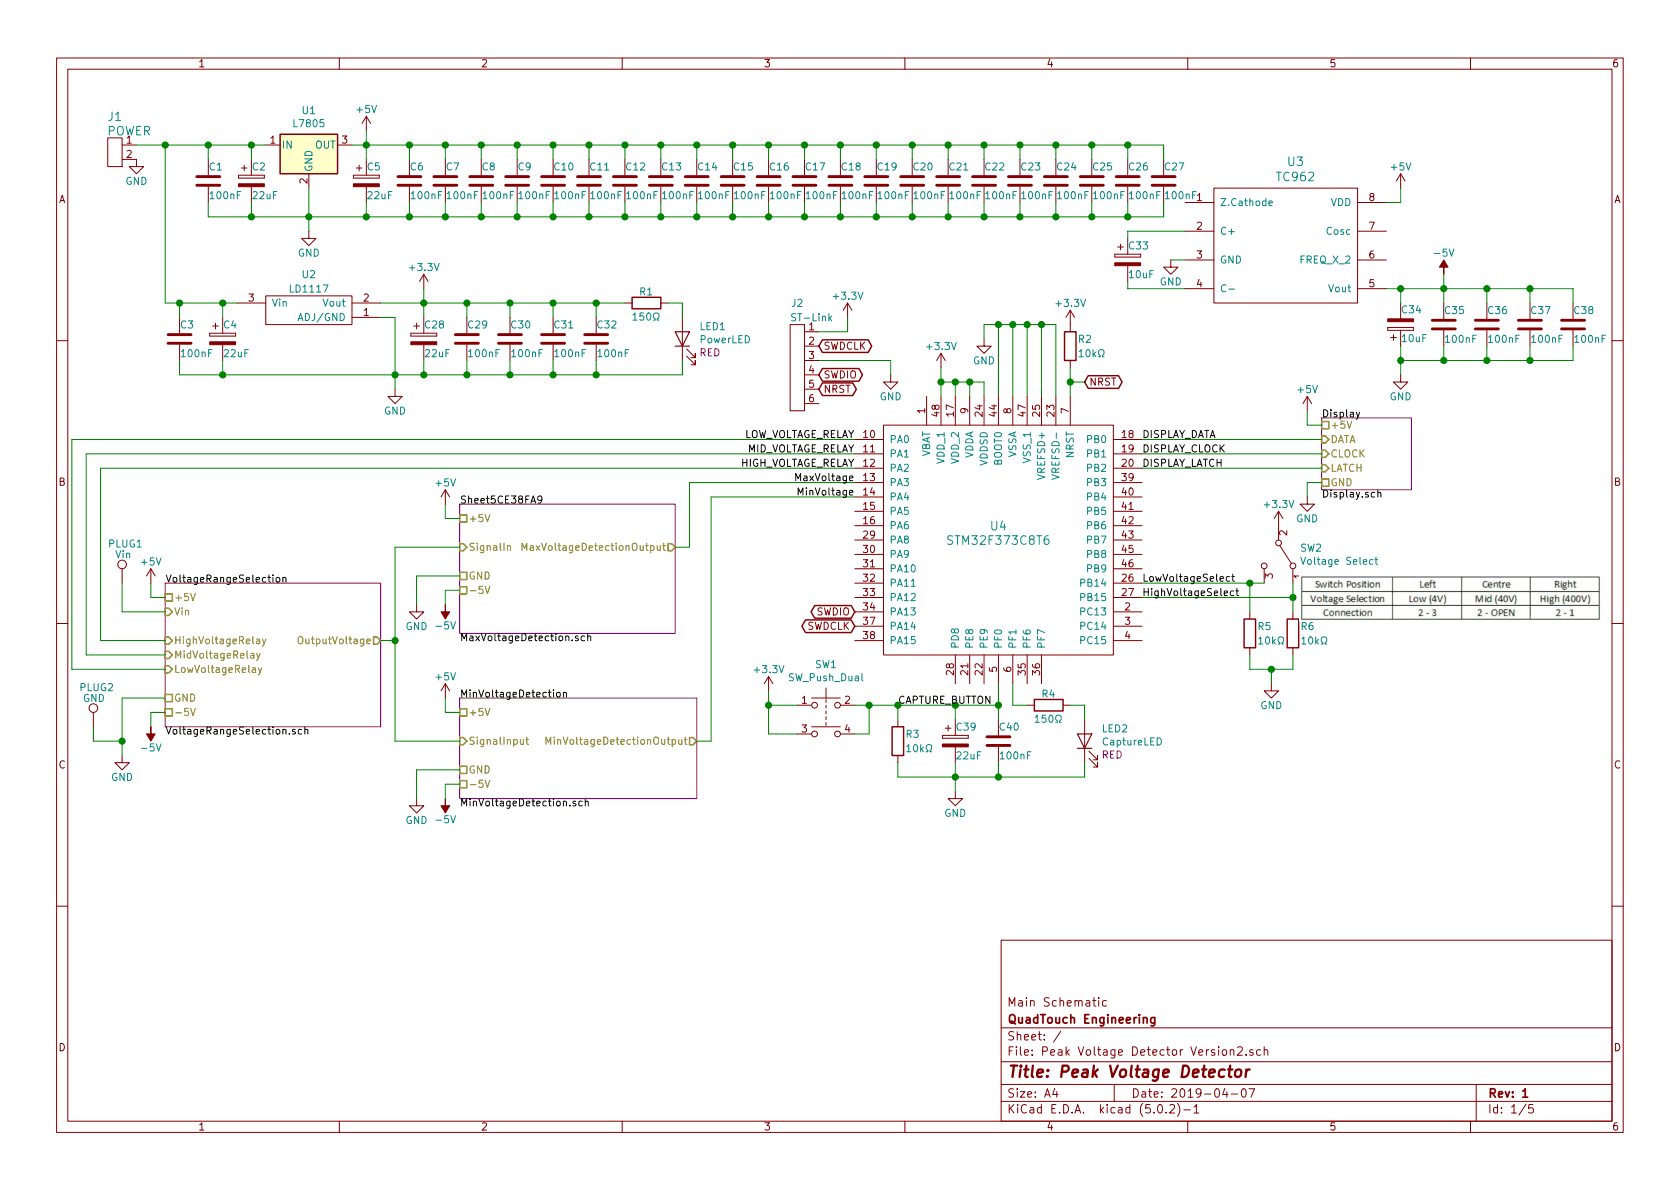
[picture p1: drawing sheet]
EESchema Schematic File Version 4
LIBS:Peak Voltage Detector Version2-cache
EELAYER 26 0
EELAYER END
$Descr A4 11693 8268
encoding utf-8
Sheet 1 5
Title "Peak Voltage Detector"
Date "2019-04-07"
Rev "1"
Comp "QuadTouch Engineering"
Comment1 "Main Schematic"
Comment2 ""
Comment3 ""
Comment4 ""
$EndDescr
$Comp
L Custom_Library:LD1117 U2
U 1 1
P 2150 2100
F 0 "U2" H 2150 2300 50  0000 C CNN
F 1 "LD1117" H 2150 2200 50  0000 C CNN
F 2 "CustomFootprint:TO-220_Neutral123_Vertical" H 2150 2100 50  0001 C CNN
F 3 "" H 2150 2100 50  0001 C CNN
	1    2150 2100
	1    0    0    -1  
$EndComp
$Comp
L Regulator_Linear:L7805 U1
U 1 1
P 2150 1000
F 0 "U1" H 2150 1242 50  0000 C CNN
F 1 "L7805" H 2150 1151 50  0000 C CNN
F 2 "CustomFootprint:TO-220_Neutral123_Vertical" H 2175 850 50  0001 L CIN
F 3 "http://www.st.com/content/ccc/resource/technical/document/datasheet/41/4f/b3/b0/12/d4/47/88/CD00000444.pdf/files/CD00000444.pdf/jcr:content/translations/en.CD00000444.pdf" H 2150 950 50  0001 C CNN
	1    2150 1000
	1    0    0    -1  
$EndComp
$Comp
L Device:CP C2
U 1 1
P 1750 1250
F 0 "C2" H 1750 1350 50  0000 L CNN
F 1 "22uF" H 1750 1150 50  0000 L CNN
F 2 "Capacitors_SMD:C_0805_HandSoldering" H 1788 1100 50  0001 C CNN
F 3 "~" H 1750 1250 50  0001 C CNN
	1    1750 1250
	1    0    0    -1  
$EndComp
$Comp
L power:GND #PWR0101
U 1 1
P 2150 1600
F 0 "#PWR0101" H 2150 1350 50  0001 C CNN
F 1 "GND" H 2150 1450 50  0000 C CNN
F 2 "" H 2150 1600 50  0001 C CNN
F 3 "" H 2150 1600 50  0001 C CNN
	1    2150 1600
	1    0    0    -1  
$EndComp
Wire Wire Line
	2150 1600 2150 1500
$Comp
L power:GND #PWR0102
U 1 1
P 2750 2700
F 0 "#PWR0102" H 2750 2450 50  0001 C CNN
F 1 "GND" H 2750 2550 50  0000 C CNN
F 2 "" H 2750 2700 50  0001 C CNN
F 3 "" H 2750 2700 50  0001 C CNN
	1    2750 2700
	1    0    0    -1  
$EndComp
Wire Wire Line
	1750 1400 1750 1500
Connection ~ 2150 1500
Wire Wire Line
	2150 1500 2150 1300
$Comp
L Device:CP C5
U 1 1
P 2550 1250
F 0 "C5" H 2550 1350 50  0000 L CNN
F 1 "22uF" H 2550 1150 50  0000 L CNN
F 2 "Capacitors_SMD:C_0805_HandSoldering" H 2588 1100 50  0001 C CNN
F 3 "~" H 2550 1250 50  0001 C CNN
	1    2550 1250
	1    0    0    -1  
$EndComp
Wire Wire Line
	2550 1400 2550 1500
Wire Wire Line
	2550 1100 2550 1000
Wire Wire Line
	1750 1100 1750 1000
$Comp
L Device:C C1
U 1 1
P 1450 1250
F 0 "C1" H 1450 1350 50  0000 L CNN
F 1 "100nF" H 1450 1150 50  0000 L CNN
F 2 "Capacitors_SMD:C_0603_HandSoldering" H 1488 1100 50  0001 C CNN
F 3 "~" H 1450 1250 50  0001 C CNN
	1    1450 1250
	1    0    0    -1  
$EndComp
$Comp
L Device:C C6
U 1 1
P 2850 1250
F 0 "C6" H 2850 1350 50  0000 L CNN
F 1 "100nF" H 2850 1150 50  0000 L CNN
F 2 "Capacitors_SMD:C_0603_HandSoldering" H 2888 1100 50  0001 C CNN
F 3 "~" H 2850 1250 50  0001 C CNN
	1    2850 1250
	1    0    0    -1  
$EndComp
Wire Wire Line
	2850 1400 2850 1500
Wire Wire Line
	2850 1500 2550 1500
Wire Wire Line
	2850 1100 2850 1000
Wire Wire Line
	2850 1000 2550 1000
Wire Wire Line
	1750 1000 1450 1000
Wire Wire Line
	1450 1000 1450 1100
Wire Wire Line
	1450 1400 1450 1500
Wire Wire Line
	1450 1500 1750 1500
$Comp
L Device:CP C4
U 1 1
P 1550 2350
F 0 "C4" H 1550 2450 50  0000 L CNN
F 1 "22uF" H 1550 2250 50  0000 L CNN
F 2 "Capacitors_SMD:C_0805_HandSoldering" H 1588 2200 50  0001 C CNN
F 3 "~" H 1550 2350 50  0001 C CNN
	1    1550 2350
	1    0    0    -1  
$EndComp
Wire Wire Line
	1550 2500 1550 2600
Wire Wire Line
	1550 2200 1550 2100
$Comp
L Device:C C3
U 1 1
P 1250 2350
F 0 "C3" H 1250 2450 50  0000 L CNN
F 1 "100nF" H 1250 2250 50  0000 L CNN
F 2 "Capacitors_SMD:C_0603_HandSoldering" H 1288 2200 50  0001 C CNN
F 3 "~" H 1250 2350 50  0001 C CNN
	1    1250 2350
	1    0    0    -1  
$EndComp
Wire Wire Line
	1550 2100 1250 2100
Wire Wire Line
	1250 2100 1250 2200
Wire Wire Line
	1250 2500 1250 2600
Wire Wire Line
	1250 2600 1550 2600
Wire Wire Line
	1750 1000 1850 1000
Connection ~ 1750 1000
Wire Wire Line
	1750 1500 2150 1500
Connection ~ 1750 1500
Wire Wire Line
	2550 1000 2450 1000
Connection ~ 2550 1000
Wire Wire Line
	2150 1500 2550 1500
Connection ~ 2550 1500
Wire Wire Line
	1650 2100 1550 2100
Connection ~ 1550 2100
Wire Wire Line
	2750 2700 2750 2600
Wire Wire Line
	2750 2200 2650 2200
Connection ~ 2750 2600
Wire Wire Line
	2750 2600 2750 2200
$Comp
L Device:CP C28
U 1 1
P 2950 2350
F 0 "C28" H 2950 2450 50  0000 L CNN
F 1 "22uF" H 2950 2250 50  0000 L CNN
F 2 "Capacitors_SMD:C_0805_HandSoldering" H 2988 2200 50  0001 C CNN
F 3 "~" H 2950 2350 50  0001 C CNN
	1    2950 2350
	1    0    0    -1  
$EndComp
Wire Wire Line
	2950 2500 2950 2600
Wire Wire Line
	2950 2200 2950 2100
$Comp
L Device:C C29
U 1 1
P 3250 2350
F 0 "C29" H 3250 2450 50  0000 L CNN
F 1 "100nF" H 3250 2250 50  0000 L CNN
F 2 "Capacitors_SMD:C_0603_HandSoldering" H 3288 2200 50  0001 C CNN
F 3 "~" H 3250 2350 50  0001 C CNN
	1    3250 2350
	1    0    0    -1  
$EndComp
Wire Wire Line
	3250 2500 3250 2600
Wire Wire Line
	3250 2600 2950 2600
Wire Wire Line
	3250 2200 3250 2100
Wire Wire Line
	3250 2100 2950 2100
Connection ~ 2950 2100
Connection ~ 2950 2600
Wire Wire Line
	2750 2600 2950 2600
Wire Wire Line
	1550 2600 2750 2600
Connection ~ 1550 2600
Wire Wire Line
	2650 2100 2950 2100
$Comp
L power:+3.3V #PWR0103
U 1 1
P 2950 2000
F 0 "#PWR0103" H 2950 1850 50  0001 C CNN
F 1 "+3.3V" H 2950 2150 50  0000 C CNN
F 2 "" H 2950 2000 50  0001 C CNN
F 3 "" H 2950 2000 50  0001 C CNN
	1    2950 2000
	1    0    0    -1  
$EndComp
Wire Wire Line
	2950 2000 2950 2100
$Comp
L power:+5V #PWR0104
U 1 1
P 2550 900
F 0 "#PWR0104" H 2550 750 50  0001 C CNN
F 1 "+5V" H 2550 1050 50  0000 C CNN
F 2 "" H 2550 900 50  0001 C CNN
F 3 "" H 2550 900 50  0001 C CNN
	1    2550 900 
	1    0    0    -1  
$EndComp
Wire Wire Line
	2550 900  2550 1000
$Comp
L Custom_Library:Header_1X2 J1
U 1 1
P 850 1050
F 0 "J1" H 800 1300 60  0000 C CNN
F 1 "POWER" H 900 1200 60  0000 C CNN
F 2 "CustomFootprint:Power_Socket_2.1mm" H 850 1050 60  0001 C CNN
F 3 "" H 850 1050 60  0000 C CNN
	1    850  1050
	1    0    0    -1  
$EndComp
Wire Wire Line
	950  1000 1150 1000
Connection ~ 1450 1000
Connection ~ 1150 1000
Wire Wire Line
	1150 1000 1450 1000
$Comp
L power:GND #PWR0105
U 1 1
P 950 1100
F 0 "#PWR0105" H 950 850 50  0001 C CNN
F 1 "GND" H 950 950 50  0000 C CNN
F 2 "" H 950 1100 50  0001 C CNN
F 3 "" H 950 1100 50  0001 C CNN
	1    950  1100
	1    0    0    -1  
$EndComp
Text GLabel 5950 4250 0    50   BiDi ~ 0
SWDIO
Text GLabel 5950 4350 0    50   BiDi ~ 0
SWDCLK
$Comp
L Device:R R2
U 1 1
P 7450 2400
F 0 "R2" H 7500 2450 50  0000 L CNN
F 1 "10kΩ" H 7500 2350 50  0000 L CNN
F 2 "Resistors_SMD:R_0603_HandSoldering" V 7380 2400 50  0001 C CNN
F 3 "~" H 7450 2400 50  0001 C CNN
	1    7450 2400
	1    0    0    -1  
$EndComp
$Comp
L power:+3.3V #PWR0106
U 1 1
P 7450 2250
F 0 "#PWR0106" H 7450 2100 50  0001 C CNN
F 1 "+3.3V" H 7450 2400 50  0000 C CNN
F 2 "" H 7450 2250 50  0001 C CNN
F 3 "" H 7450 2250 50  0001 C CNN
	1    7450 2250
	1    0    0    -1  
$EndComp
Wire Wire Line
	7450 2550 7450 2650
Text GLabel 7550 2650 2    50   BiDi ~ 0
NRST
Wire Wire Line
	7550 2650 7450 2650
Connection ~ 7450 2650
Wire Wire Line
	7450 2650 7450 2750
$Comp
L Custom_Library:Header_1X6 J2
U 1 1
P 5600 2550
F 0 "J2" H 5550 3000 50  0000 C CNN
F 1 "ST-Link" H 5650 2900 50  0000 C CNN
F 2 "CustomFootprint:Pin_Header_Straight_1x06" H 5600 2550 50  0001 C CNN
F 3 "" H 5600 2550 50  0000 C CNN
	1    5600 2550
	1    0    0    -1  
$EndComp
$Comp
L power:+3.3V #PWR0107
U 1 1
P 5900 2200
F 0 "#PWR0107" H 5900 2050 50  0001 C CNN
F 1 "+3.3V" H 5900 2350 50  0000 C CNN
F 2 "" H 5900 2200 50  0001 C CNN
F 3 "" H 5900 2200 50  0001 C CNN
	1    5900 2200
	1    0    0    -1  
$EndComp
Wire Wire Line
	5900 2200 5900 2300
Wire Wire Line
	5900 2300 5700 2300
Text GLabel 5700 2400 2    50   BiDi ~ 0
SWDCLK
Text GLabel 5700 2600 2    50   BiDi ~ 0
SWDIO
Text GLabel 5700 2700 2    50   BiDi ~ 0
NRST
$Comp
L power:GND #PWR0108
U 1 1
P 6200 2600
F 0 "#PWR0108" H 6200 2350 50  0001 C CNN
F 1 "GND" H 6200 2450 50  0000 C CNN
F 2 "" H 6200 2600 50  0001 C CNN
F 3 "" H 6200 2600 50  0001 C CNN
	1    6200 2600
	1    0    0    -1  
$EndComp
Wire Wire Line
	6200 2600 6200 2500
Wire Wire Line
	6200 2500 5700 2500
Wire Wire Line
	7050 4750 7050 4900
$Comp
L power:+3.3V #PWR0109
U 1 1
P 6550 2550
F 0 "#PWR0109" H 6550 2400 50  0001 C CNN
F 1 "+3.3V" H 6550 2700 50  0000 C CNN
F 2 "" H 6550 2550 50  0001 C CNN
F 3 "" H 6550 2550 50  0001 C CNN
	1    6550 2550
	1    0    0    -1  
$EndComp
Wire Wire Line
	6550 2550 6550 2650
Wire Wire Line
	6550 2650 6650 2650
Wire Wire Line
	6850 2650 6850 2750
Connection ~ 6550 2650
Wire Wire Line
	6550 2650 6550 2750
Wire Wire Line
	6650 2650 6650 2750
Connection ~ 6650 2650
Wire Wire Line
	6650 2650 6750 2650
$Comp
L power:GND #PWR0110
U 1 1
P 6850 2350
F 0 "#PWR0110" H 6850 2100 50  0001 C CNN
F 1 "GND" H 6850 2200 50  0000 C CNN
F 2 "" H 6850 2350 50  0001 C CNN
F 3 "" H 6850 2350 50  0001 C CNN
	1    6850 2350
	1    0    0    -1  
$EndComp
Wire Wire Line
	6850 2350 6850 2250
Wire Wire Line
	6850 2250 6950 2250
Wire Wire Line
	6950 2250 6950 2750
Wire Wire Line
	7050 2750 7050 2250
Wire Wire Line
	7050 2250 6950 2250
Connection ~ 6950 2250
Wire Wire Line
	7050 2250 7150 2250
Wire Wire Line
	7150 2250 7150 2750
Connection ~ 7050 2250
Wire Wire Line
	7350 2750 7350 2250
Wire Wire Line
	7350 2250 7250 2250
Connection ~ 7150 2250
Wire Wire Line
	7250 2250 7250 2750
Connection ~ 7250 2250
Wire Wire Line
	7250 2250 7150 2250
Wire Wire Line
	6750 2750 6750 2650
Connection ~ 6750 2650
Wire Wire Line
	6750 2650 6850 2650
$Comp
L Switch:SW_SPDT SW2
U 1 1
P 8900 3850
F 0 "SW2" V 8854 3998 50  0000 L CNN
F 1 "Voltage Select" V 8945 3998 50  0000 L CNN
F 2 "CustomFootprint:Pin_Header_Straight_1x03" H 8900 3850 50  0001 C CNN
F 3 "" H 8900 3850 50  0001 C CNN
	1    8900 3850
	0    1    1    0   
$EndComp
$Comp
L Device:R R5
U 1 1
P 8700 4400
F 0 "R5" H 8750 4450 50  0000 L CNN
F 1 "10kΩ" H 8750 4350 50  0000 L CNN
F 2 "Resistors_SMD:R_0603_HandSoldering" V 8630 4400 50  0001 C CNN
F 3 "~" H 8700 4400 50  0001 C CNN
	1    8700 4400
	1    0    0    -1  
$EndComp
$Comp
L power:+3.3V #PWR0111
U 1 1
P 8900 3650
F 0 "#PWR0111" H 8900 3500 50  0001 C CNN
F 1 "+3.3V" H 8900 3800 50  0000 C CNN
F 2 "" H 8900 3650 50  0001 C CNN
F 3 "" H 8900 3650 50  0001 C CNN
	1    8900 3650
	1    0    0    -1  
$EndComp
$Comp
L Device:R R6
U 1 1
P 9000 4400
F 0 "R6" H 9050 4450 50  0000 L CNN
F 1 "10kΩ" H 9050 4350 50  0000 L CNN
F 2 "Resistors_SMD:R_0603_HandSoldering" V 8930 4400 50  0001 C CNN
F 3 "~" H 9000 4400 50  0001 C CNN
	1    9000 4400
	1    0    0    -1  
$EndComp
Wire Wire Line
	7950 4050 8700 4050
Wire Wire Line
	8700 4250 8700 4050
Connection ~ 8700 4050
Wire Wire Line
	8700 4050 8800 4050
Wire Wire Line
	7950 4150 9000 4150
Wire Wire Line
	9000 4150 9000 4250
$Comp
L power:GND #PWR0112
U 1 1
P 8850 4750
F 0 "#PWR0112" H 8850 4500 50  0001 C CNN
F 1 "GND" H 8850 4600 50  0000 C CNN
F 2 "" H 8850 4750 50  0001 C CNN
F 3 "" H 8850 4750 50  0001 C CNN
	1    8850 4750
	1    0    0    -1  
$EndComp
Wire Wire Line
	8850 4750 8850 4650
Wire Wire Line
	8850 4650 8700 4650
Wire Wire Line
	8700 4650 8700 4550
Wire Wire Line
	8850 4650 9000 4650
Wire Wire Line
	9000 4650 9000 4550
Connection ~ 8850 4650
Text Label 7950 4050 0    50   ~ 0
LowVoltageSelect
Text Label 7950 4150 0    50   ~ 0
HighVoltageSelect
$Comp
L Connector:TestPoint PLUG1
U 1 1
P 850 4050
F 0 "PLUG1" H 750 4325 50  0000 L CNN
F 1 "Vin" H 800 4250 50  0000 L CNN
F 2 "Pin_Headers:Pin_Header_Straight_1x01_Pitch2.54mm" H 1050 4050 50  0001 C CNN
F 3 "~" H 1050 4050 50  0001 C CNN
	1    850  4050
	1    0    0    -1  
$EndComp
$Comp
L Connector:TestPoint PLUG2
U 1 1
P 650 5050
F 0 "PLUG2" H 550 5325 50  0000 L CNN
F 1 "GND" H 575 5250 50  0000 L CNN
F 2 "Pin_Headers:Pin_Header_Straight_1x01_Pitch2.54mm" H 850 5050 50  0001 C CNN
F 3 "~" H 850 5050 50  0001 C CNN
	1    650  5050
	1    0    0    -1  
$EndComp
$Sheet
S 1150 4050 1500 1000
U 5CA465A9
F0 "VoltageRangeSelection" 50
F1 "VoltageRangeSelection.sch" 50
F2 "+5V" U L 1150 4150 50 
F3 "Vin" I L 1150 4250 50 
F4 "HighVoltageRelay" I L 1150 4450 50 
F5 "MidVoltageRelay" I L 1150 4550 50 
F6 "GND" U L 1150 4850 50 
F7 "OutputVoltage" O R 2650 4450 50 
F8 "LowVoltageRelay" I L 1150 4650 50 
F9 "-5V" U L 1150 4950 50 
$EndSheet
Wire Wire Line
	1050 4050 1050 4150
Wire Wire Line
	1050 4150 1150 4150
$Comp
L power:GND #PWR0113
U 1 1
P 850 5250
F 0 "#PWR0113" H 850 5000 50  0001 C CNN
F 1 "GND" H 850 5100 50  0000 C CNN
F 2 "" H 850 5250 50  0001 C CNN
F 3 "" H 850 5250 50  0001 C CNN
	1    850  5250
	1    0    0    -1  
$EndComp
$Comp
L power:+5V #PWR0114
U 1 1
P 1050 4050
F 0 "#PWR0114" H 1050 3900 50  0001 C CNN
F 1 "+5V" H 1050 4200 50  0000 C CNN
F 2 "" H 1050 4050 50  0001 C CNN
F 3 "" H 1050 4050 50  0001 C CNN
	1    1050 4050
	1    0    0    -1  
$EndComp
Wire Wire Line
	850  4850 1150 4850
Wire Wire Line
	1050 5050 1050 4950
Wire Wire Line
	1050 4950 1150 4950
$Comp
L power:-5V #PWR0115
U 1 1
P 1050 5050
F 0 "#PWR0115" H 1050 5150 50  0001 C CNN
F 1 "-5V" H 1050 5200 50  0000 C CNN
F 2 "" H 1050 5050 50  0001 C CNN
F 3 "" H 1050 5050 50  0001 C CNN
	1    1050 5050
	-1   0    0    1   
$EndComp
$Comp
L Switch:SW_Push_Dual SW1
U 1 1
P 5750 4900
F 0 "SW1" H 5750 5185 50  0000 C CNN
F 1 "SW_Push_Dual" H 5750 5094 50  0000 C CNN
F 2 "CustomFootprint:Round_Button" H 5750 5100 50  0001 C CNN
F 3 "" H 5750 5100 50  0001 C CNN
	1    5750 4900
	1    0    0    -1  
$EndComp
$Comp
L Device:CP C39
U 1 1
P 6650 5150
F 0 "C39" H 6650 5250 50  0000 L CNN
F 1 "22uF" H 6650 5050 50  0000 L CNN
F 2 "Capacitors_SMD:C_0805_HandSoldering" H 6688 5000 50  0001 C CNN
F 3 "~" H 6650 5150 50  0001 C CNN
	1    6650 5150
	1    0    0    -1  
$EndComp
$Comp
L Device:C C40
U 1 1
P 6950 5150
F 0 "C40" H 6950 5250 50  0000 L CNN
F 1 "100nF" H 6950 5050 50  0000 L CNN
F 2 "Capacitors_SMD:C_0603_HandSoldering" H 6988 5000 50  0001 C CNN
F 3 "~" H 6950 5150 50  0001 C CNN
	1    6950 5150
	1    0    0    -1  
$EndComp
Wire Wire Line
	6950 5000 6950 4900
Wire Wire Line
	6650 5000 6650 4900
Wire Wire Line
	6650 4900 6950 4900
Connection ~ 6950 4900
Wire Wire Line
	6950 4900 6950 4750
$Comp
L Device:R R3
U 1 1
P 6250 5150
F 0 "R3" H 6300 5200 50  0000 L CNN
F 1 "10kΩ" H 6300 5100 50  0000 L CNN
F 2 "Resistors_SMD:R_0603_HandSoldering" V 6180 5150 50  0001 C CNN
F 3 "~" H 6250 5150 50  0001 C CNN
	1    6250 5150
	1    0    0    -1  
$EndComp
Wire Wire Line
	6250 5000 6250 4900
Wire Wire Line
	6250 4900 6650 4900
Connection ~ 6650 4900
Wire Wire Line
	5950 5100 6050 5100
Wire Wire Line
	6050 5100 6050 4900
Wire Wire Line
	6050 4900 5950 4900
Wire Wire Line
	6050 4900 6250 4900
Connection ~ 6050 4900
Connection ~ 6250 4900
$Comp
L power:+3.3V #PWR0116
U 1 1
P 5350 4800
F 0 "#PWR0116" H 5350 4650 50  0001 C CNN
F 1 "+3.3V" H 5350 4950 50  0000 C CNN
F 2 "" H 5350 4800 50  0001 C CNN
F 3 "" H 5350 4800 50  0001 C CNN
	1    5350 4800
	1    0    0    -1  
$EndComp
Wire Wire Line
	5350 4800 5350 4900
Wire Wire Line
	5350 5100 5550 5100
Wire Wire Line
	5550 4900 5350 4900
Connection ~ 5350 4900
Wire Wire Line
	5350 4900 5350 5100
Wire Wire Line
	6250 5300 6250 5400
Wire Wire Line
	6250 5400 6650 5400
Wire Wire Line
	6950 5400 6950 5300
Wire Wire Line
	6650 5300 6650 5400
Connection ~ 6650 5400
Wire Wire Line
	6650 5400 6950 5400
$Comp
L power:GND #PWR0117
U 1 1
P 6650 5500
F 0 "#PWR0117" H 6650 5250 50  0001 C CNN
F 1 "GND" H 6650 5350 50  0000 C CNN
F 2 "" H 6650 5500 50  0001 C CNN
F 3 "" H 6650 5500 50  0001 C CNN
	1    6650 5500
	1    0    0    -1  
$EndComp
Wire Wire Line
	6650 5500 6650 5400
Text Label 6250 4900 0    50   ~ 0
CAPTURE_BUTTON
$Comp
L Device:R R4
U 1 1
P 7300 4900
AR Path="/5CAB2D3E" Ref="R4"  Part="1" 
AR Path="/5CA465A9/5CAB2D3E" Ref="R?"  Part="1" 
F 0 "R4" V 7375 4850 50  0000 L CNN
F 1 "150Ω" V 7200 4800 50  0000 L CNN
F 2 "Resistors_SMD:R_0603_HandSoldering" V 7230 4900 50  0001 C CNN
F 3 "~" H 7300 4900 50  0001 C CNN
	1    7300 4900
	0    -1   -1   0   
$EndComp
Wire Wire Line
	7150 4900 7050 4900
$Comp
L Device:LED LED2
U 1 1
P 7550 5150
F 0 "LED2" V 7633 5033 50  0000 R CNN
F 1 "CaptureLED" V 7542 5033 50  0000 R CNN
F 2 "LEDs:LED_D5.0mm_FlatTop" H 7550 5150 50  0001 C CNN
F 3 "~" H 7550 5150 50  0001 C CNN
F 4 "RED" V 7451 5033 50  0000 R CNN "Colour"
	1    7550 5150
	0    -1   -1   0   
$EndComp
Wire Wire Line
	7550 5300 7550 5400
Wire Wire Line
	7550 5400 6950 5400
Connection ~ 6950 5400
Wire Wire Line
	7550 5000 7550 4900
Wire Wire Line
	7550 4900 7450 4900
$Sheet
S 9200 2900 625  500 
U 5CB0516A
F0 "Display" 50
F1 "Display.sch" 50
F2 "+5V" U L 9200 2950 50 
F3 "GND" U L 9200 3350 50 
F4 "DATA" I L 9200 3050 50 
F5 "CLOCK" I L 9200 3150 50 
F6 "LATCH" I L 9200 3250 50 
$EndSheet
Wire Wire Line
	7950 3050 9200 3050
Wire Wire Line
	9200 3150 7950 3150
Wire Wire Line
	7950 3250 9200 3250
$Comp
L power:+5V #PWR0118
U 1 1
P 9100 2850
F 0 "#PWR0118" H 9100 2700 50  0001 C CNN
F 1 "+5V" H 9100 3000 50  0000 C CNN
F 2 "" H 9100 2850 50  0001 C CNN
F 3 "" H 9100 2850 50  0001 C CNN
	1    9100 2850
	1    0    0    -1  
$EndComp
Wire Wire Line
	9100 2850 9100 2950
Wire Wire Line
	9100 2950 9200 2950
$Comp
L power:GND #PWR0119
U 1 1
P 9100 3450
F 0 "#PWR0119" H 9100 3200 50  0001 C CNN
F 1 "GND" H 9100 3300 50  0000 C CNN
F 2 "" H 9100 3450 50  0001 C CNN
F 3 "" H 9100 3450 50  0001 C CNN
	1    9100 3450
	1    0    0    -1  
$EndComp
Wire Wire Line
	9100 3450 9100 3350
Wire Wire Line
	9100 3350 9200 3350
Text Label 7950 3050 0    50   ~ 0
DISPLAY_DATA
Text Label 7950 3150 0    50   ~ 0
DISPLAY_CLOCK
Text Label 7950 3250 0    50   ~ 0
DISPLAY_LATCH
Wire Wire Line
	9000 4050 9000 4150
Connection ~ 9000 4150
Wire Wire Line
	850  4050 850  4250
Text Label 5950 3250 2    50   ~ 0
HIGH_VOLTAGE_RELAY
Text Label 5950 3150 2    50   ~ 0
MID_VOLTAGE_RELAY
Text Label 5950 3050 2    50   ~ 0
LOW_VOLTAGE_RELAY
$Comp
L Custom_Library:STM32F373C8T6 U4
U 1 1
P 6950 3750
F 0 "U4" H 6950 3850 60  0000 C CNN
F 1 "STM32F373C8T6" H 6950 3750 60  0000 C CNN
F 2 "Housings_QFP:LQFP-48_7x7mm_Pitch0.5mm" H 6950 3750 60  0001 C CNN
F 3 "" H 6950 3750 60  0000 C CNN
	1    6950 3750
	1    0    0    -1  
$EndComp
$Sheet
S 3200 4850 1650 700 
U 5CD74ABA
F0 "MinVoltageDetection" 50
F1 "MinVoltageDetection.sch" 50
F2 "MinVoltageDetectionOutput" O R 4850 5150 50 
F3 "SignalInput" I L 3200 5150 50 
F4 "+5V" U L 3200 4950 50 
F5 "GND" U L 3200 5350 50 
F6 "-5V" U L 3200 5450 50 
$EndSheet
Wire Wire Line
	4950 3450 5950 3450
Text Label 5950 3450 2    50   ~ 0
MinVoltage
Wire Wire Line
	850  4250 1150 4250
Wire Wire Line
	500  4650 500  3050
Wire Wire Line
	500  3050 5950 3050
Wire Wire Line
	600  3150 600  4550
Wire Wire Line
	600  3150 5950 3150
Wire Wire Line
	700  4450 700  3250
Wire Wire Line
	700  3250 5950 3250
Wire Wire Line
	850  4850 850  5150
Wire Wire Line
	850  5150 650  5150
Wire Wire Line
	650  5150 650  5050
Connection ~ 850  5150
Wire Wire Line
	850  5150 850  5250
Wire Wire Line
	500  4650 1150 4650
Wire Wire Line
	1150 4550 600  4550
Wire Wire Line
	700  4450 1150 4450
$Comp
L power:+5V #PWR0120
U 1 1
P 3100 4850
F 0 "#PWR0120" H 3100 4700 50  0001 C CNN
F 1 "+5V" H 3100 5000 50  0000 C CNN
F 2 "" H 3100 4850 50  0001 C CNN
F 3 "" H 3100 4850 50  0001 C CNN
	1    3100 4850
	1    0    0    -1  
$EndComp
Wire Wire Line
	3100 4850 3100 4950
Wire Wire Line
	3100 4950 3200 4950
$Comp
L power:-5V #PWR0121
U 1 1
P 3100 5550
F 0 "#PWR0121" H 3100 5650 50  0001 C CNN
F 1 "-5V" H 3100 5700 50  0000 C CNN
F 2 "" H 3100 5550 50  0001 C CNN
F 3 "" H 3100 5550 50  0001 C CNN
	1    3100 5550
	-1   0    0    1   
$EndComp
$Comp
L power:GND #PWR0122
U 1 1
P 2900 5550
F 0 "#PWR0122" H 2900 5300 50  0001 C CNN
F 1 "GND" H 2900 5400 50  0000 C CNN
F 2 "" H 2900 5550 50  0001 C CNN
F 3 "" H 2900 5550 50  0001 C CNN
	1    2900 5550
	1    0    0    -1  
$EndComp
Wire Wire Line
	2900 5550 2900 5350
Wire Wire Line
	2900 5350 3200 5350
Wire Wire Line
	3200 5450 3100 5450
Wire Wire Line
	3100 5450 3100 5550
Wire Wire Line
	3200 5150 2750 5150
Wire Wire Line
	2750 5150 2750 4450
Wire Wire Line
	2750 4450 2650 4450
$Sheet
S 3200 3500 1500 900 
U 5CE38FAA
F0 "Sheet5CE38FA9" 50
F1 "MaxVoltageDetection.sch" 50
F2 "SignalIn" I L 3200 3800 50 
F3 "MaxVoltageDetectionOutput" O R 4700 3800 50 
F4 "+5V" U L 3200 3600 50 
F5 "GND" U L 3200 4000 50 
F6 "-5V" U L 3200 4100 50 
$EndSheet
Wire Wire Line
	4850 5150 4950 5150
Wire Wire Line
	4950 3450 4950 5150
$Comp
L power:-5V #PWR0123
U 1 1
P 3100 4200
F 0 "#PWR0123" H 3100 4300 50  0001 C CNN
F 1 "-5V" H 3100 4350 50  0000 C CNN
F 2 "" H 3100 4200 50  0001 C CNN
F 3 "" H 3100 4200 50  0001 C CNN
	1    3100 4200
	-1   0    0    1   
$EndComp
$Comp
L power:GND #PWR0124
U 1 1
P 2900 4200
F 0 "#PWR0124" H 2900 3950 50  0001 C CNN
F 1 "GND" H 2900 4050 50  0000 C CNN
F 2 "" H 2900 4200 50  0001 C CNN
F 3 "" H 2900 4200 50  0001 C CNN
	1    2900 4200
	1    0    0    -1  
$EndComp
Wire Wire Line
	2900 4200 2900 4000
Wire Wire Line
	2900 4000 3200 4000
Wire Wire Line
	3200 4100 3100 4100
Wire Wire Line
	3100 4100 3100 4200
$Comp
L power:+5V #PWR0125
U 1 1
P 3100 3500
F 0 "#PWR0125" H 3100 3350 50  0001 C CNN
F 1 "+5V" H 3100 3650 50  0000 C CNN
F 2 "" H 3100 3500 50  0001 C CNN
F 3 "" H 3100 3500 50  0001 C CNN
	1    3100 3500
	1    0    0    -1  
$EndComp
Wire Wire Line
	3100 3500 3100 3600
Wire Wire Line
	3100 3600 3200 3600
Wire Wire Line
	5950 3350 4800 3350
Wire Wire Line
	4800 3350 4800 3800
Wire Wire Line
	4800 3800 4700 3800
Text Label 5950 3350 2    50   ~ 0
MaxVoltage
Wire Wire Line
	3200 3800 2750 3800
Wire Wire Line
	2750 3800 2750 4450
Connection ~ 2750 4450
$Comp
L Custom_Library:TC962 U3
U 1 1
P 8950 1700
F 0 "U3" H 9018 2287 60  0000 C CNN
F 1 "TC962" H 9018 2181 60  0000 C CNN
F 2 "CustomFootprint:IC_PDIP_8pin" H 8750 1700 60  0001 C CNN
F 3 "" H 8750 1700 60  0000 C CNN
	1    8950 1700
	1    0    0    -1  
$EndComp
$Comp
L Device:CP C33
U 1 1
P 7850 1800
F 0 "C33" H 7850 1900 50  0000 L CNN
F 1 "10uF" H 7850 1700 50  0000 L CNN
F 2 "Capacitors_SMD:C_0603_HandSoldering" H 7888 1650 50  0001 C CNN
F 3 "~" H 7850 1800 50  0001 C CNN
	1    7850 1800
	1    0    0    -1  
$EndComp
Wire Wire Line
	7850 1650 7850 1600
Wire Wire Line
	7850 1600 8250 1600
Wire Wire Line
	8250 2000 7850 2000
Wire Wire Line
	7850 2000 7850 1950
$Comp
L power:GND #PWR0126
U 1 1
P 8150 1800
F 0 "#PWR0126" H 8150 1550 50  0001 C CNN
F 1 "GND" H 8150 1650 50  0000 C CNN
F 2 "" H 8150 1800 50  0001 C CNN
F 3 "" H 8150 1800 50  0001 C CNN
	1    8150 1800
	1    0    0    -1  
$EndComp
Wire Wire Line
	8150 1800 8250 1800
$Comp
L power:+5V #PWR0127
U 1 1
P 9750 1300
F 0 "#PWR0127" H 9750 1150 50  0001 C CNN
F 1 "+5V" H 9750 1450 50  0000 C CNN
F 2 "" H 9750 1300 50  0001 C CNN
F 3 "" H 9750 1300 50  0001 C CNN
	1    9750 1300
	1    0    0    -1  
$EndComp
Wire Wire Line
	9750 1300 9750 1400
Wire Wire Line
	9750 1400 9650 1400
$Comp
L Device:CP C34
U 1 1
P 9750 2250
F 0 "C34" H 9750 2150 50  0000 L CNN
F 1 "10uF" H 9750 2350 50  0000 L CNN
F 2 "Capacitors_SMD:C_0603_HandSoldering" H 9788 2100 50  0001 C CNN
F 3 "~" H 9750 2250 50  0001 C CNN
	1    9750 2250
	1    0    0    1   
$EndComp
Wire Wire Line
	9750 2100 9750 2000
Wire Wire Line
	9750 2000 9650 2000
$Comp
L power:-5V #PWR0128
U 1 1
P 10050 1900
F 0 "#PWR0128" H 10050 2000 50  0001 C CNN
F 1 "-5V" H 10050 2050 50  0000 C CNN
F 2 "" H 10050 1900 50  0001 C CNN
F 3 "" H 10050 1900 50  0001 C CNN
	1    10050 1900
	1    0    0    -1  
$EndComp
Wire Wire Line
	10050 2100 10050 2000
Wire Wire Line
	10050 2000 9750 2000
Connection ~ 9750 2000
$Comp
L power:GND #PWR0129
U 1 1
P 9750 2600
F 0 "#PWR0129" H 9750 2350 50  0001 C CNN
F 1 "GND" H 9750 2450 50  0000 C CNN
F 2 "" H 9750 2600 50  0001 C CNN
F 3 "" H 9750 2600 50  0001 C CNN
	1    9750 2600
	1    0    0    -1  
$EndComp
Wire Wire Line
	1150 2100 1250 2100
Wire Wire Line
	1150 1000 1150 2100
Connection ~ 1250 2100
$Comp
L Device:C C30
U 1 1
P 3550 2350
F 0 "C30" H 3550 2450 50  0000 L CNN
F 1 "100nF" H 3550 2250 50  0000 L CNN
F 2 "Capacitors_SMD:C_0603_HandSoldering" H 3588 2200 50  0001 C CNN
F 3 "~" H 3550 2350 50  0001 C CNN
	1    3550 2350
	1    0    0    -1  
$EndComp
$Comp
L Device:C C31
U 1 1
P 3850 2350
F 0 "C31" H 3850 2450 50  0000 L CNN
F 1 "100nF" H 3850 2250 50  0000 L CNN
F 2 "Capacitors_SMD:C_0603_HandSoldering" H 3888 2200 50  0001 C CNN
F 3 "~" H 3850 2350 50  0001 C CNN
	1    3850 2350
	1    0    0    -1  
$EndComp
$Comp
L Device:C C32
U 1 1
P 4150 2350
F 0 "C32" H 4150 2450 50  0000 L CNN
F 1 "100nF" H 4150 2250 50  0000 L CNN
F 2 "Capacitors_SMD:C_0603_HandSoldering" H 4188 2200 50  0001 C CNN
F 3 "~" H 4150 2350 50  0001 C CNN
	1    4150 2350
	1    0    0    -1  
$EndComp
Wire Wire Line
	4150 2500 4150 2600
Wire Wire Line
	4150 2600 3850 2600
Connection ~ 3250 2600
Wire Wire Line
	3250 2100 3550 2100
Wire Wire Line
	4150 2100 4150 2200
Connection ~ 3250 2100
Wire Wire Line
	3850 2200 3850 2100
Connection ~ 3850 2100
Wire Wire Line
	3850 2100 4150 2100
Wire Wire Line
	3550 2100 3550 2200
Connection ~ 3550 2100
Wire Wire Line
	3550 2100 3850 2100
Wire Wire Line
	3550 2500 3550 2600
Connection ~ 3550 2600
Wire Wire Line
	3550 2600 3250 2600
Wire Wire Line
	3850 2600 3850 2500
Connection ~ 3850 2600
Wire Wire Line
	3850 2600 3550 2600
$Comp
L Device:C C35
U 1 1
P 10050 2250
F 0 "C35" H 10050 2350 50  0000 L CNN
F 1 "100nF" H 10050 2150 50  0000 L CNN
F 2 "Capacitors_SMD:C_0603_HandSoldering" H 10088 2100 50  0001 C CNN
F 3 "~" H 10050 2250 50  0001 C CNN
	1    10050 2250
	1    0    0    -1  
$EndComp
Wire Wire Line
	10050 1900 10050 2000
Connection ~ 10050 2000
$Comp
L Device:C C36
U 1 1
P 10350 2250
F 0 "C36" H 10350 2350 50  0000 L CNN
F 1 "100nF" H 10350 2150 50  0000 L CNN
F 2 "Capacitors_SMD:C_0603_HandSoldering" H 10388 2100 50  0001 C CNN
F 3 "~" H 10350 2250 50  0001 C CNN
	1    10350 2250
	1    0    0    -1  
$EndComp
$Comp
L Device:C C37
U 1 1
P 10650 2250
F 0 "C37" H 10650 2350 50  0000 L CNN
F 1 "100nF" H 10650 2150 50  0000 L CNN
F 2 "Capacitors_SMD:C_0603_HandSoldering" H 10688 2100 50  0001 C CNN
F 3 "~" H 10650 2250 50  0001 C CNN
	1    10650 2250
	1    0    0    -1  
$EndComp
$Comp
L Device:C C38
U 1 1
P 10950 2250
F 0 "C38" H 10950 2350 50  0000 L CNN
F 1 "100nF" H 10950 2150 50  0000 L CNN
F 2 "Capacitors_SMD:C_0603_HandSoldering" H 10988 2100 50  0001 C CNN
F 3 "~" H 10950 2250 50  0001 C CNN
	1    10950 2250
	1    0    0    -1  
$EndComp
Wire Wire Line
	10050 2000 10350 2000
Wire Wire Line
	10950 2000 10950 2100
Wire Wire Line
	10650 2100 10650 2000
Connection ~ 10650 2000
Wire Wire Line
	10650 2000 10950 2000
Wire Wire Line
	10350 2100 10350 2000
Connection ~ 10350 2000
Wire Wire Line
	10350 2000 10650 2000
Wire Wire Line
	9750 2600 9750 2500
Wire Wire Line
	9750 2500 10050 2500
Wire Wire Line
	10950 2500 10950 2400
Connection ~ 9750 2500
Wire Wire Line
	9750 2500 9750 2400
Wire Wire Line
	10650 2400 10650 2500
Connection ~ 10650 2500
Wire Wire Line
	10650 2500 10950 2500
Wire Wire Line
	10050 2500 10050 2400
Connection ~ 10050 2500
Wire Wire Line
	10050 2500 10350 2500
Wire Wire Line
	10350 2400 10350 2500
Connection ~ 10350 2500
Wire Wire Line
	10350 2500 10650 2500
$Comp
L Device:C C7
U 1 1
P 3100 1250
F 0 "C7" H 3100 1350 50  0000 L CNN
F 1 "100nF" H 3100 1150 50  0000 L CNN
F 2 "Capacitors_SMD:C_0603_HandSoldering" H 3138 1100 50  0001 C CNN
F 3 "~" H 3100 1250 50  0001 C CNN
	1    3100 1250
	1    0    0    -1  
$EndComp
$Comp
L Device:C C8
U 1 1
P 3350 1250
F 0 "C8" H 3350 1350 50  0000 L CNN
F 1 "100nF" H 3350 1150 50  0000 L CNN
F 2 "Capacitors_SMD:C_0603_HandSoldering" H 3388 1100 50  0001 C CNN
F 3 "~" H 3350 1250 50  0001 C CNN
	1    3350 1250
	1    0    0    -1  
$EndComp
$Comp
L Device:C C9
U 1 1
P 3600 1250
F 0 "C9" H 3600 1350 50  0000 L CNN
F 1 "100nF" H 3600 1150 50  0000 L CNN
F 2 "Capacitors_SMD:C_0603_HandSoldering" H 3638 1100 50  0001 C CNN
F 3 "~" H 3600 1250 50  0001 C CNN
	1    3600 1250
	1    0    0    -1  
$EndComp
$Comp
L Device:C C10
U 1 1
P 3850 1250
F 0 "C10" H 3850 1350 50  0000 L CNN
F 1 "100nF" H 3850 1150 50  0000 L CNN
F 2 "Capacitors_SMD:C_0603_HandSoldering" H 3888 1100 50  0001 C CNN
F 3 "~" H 3850 1250 50  0001 C CNN
	1    3850 1250
	1    0    0    -1  
$EndComp
$Comp
L Device:C C11
U 1 1
P 4100 1250
F 0 "C11" H 4100 1350 50  0000 L CNN
F 1 "100nF" H 4100 1150 50  0000 L CNN
F 2 "Capacitors_SMD:C_0603_HandSoldering" H 4138 1100 50  0001 C CNN
F 3 "~" H 4100 1250 50  0001 C CNN
	1    4100 1250
	1    0    0    -1  
$EndComp
$Comp
L Device:C C12
U 1 1
P 4350 1250
F 0 "C12" H 4350 1350 50  0000 L CNN
F 1 "100nF" H 4350 1150 50  0000 L CNN
F 2 "Capacitors_SMD:C_0603_HandSoldering" H 4388 1100 50  0001 C CNN
F 3 "~" H 4350 1250 50  0001 C CNN
	1    4350 1250
	1    0    0    -1  
$EndComp
$Comp
L Device:C C13
U 1 1
P 4600 1250
F 0 "C13" H 4600 1350 50  0000 L CNN
F 1 "100nF" H 4600 1150 50  0000 L CNN
F 2 "Capacitors_SMD:C_0603_HandSoldering" H 4638 1100 50  0001 C CNN
F 3 "~" H 4600 1250 50  0001 C CNN
	1    4600 1250
	1    0    0    -1  
$EndComp
$Comp
L Device:C C14
U 1 1
P 4850 1250
F 0 "C14" H 4850 1350 50  0000 L CNN
F 1 "100nF" H 4850 1150 50  0000 L CNN
F 2 "Capacitors_SMD:C_0603_HandSoldering" H 4888 1100 50  0001 C CNN
F 3 "~" H 4850 1250 50  0001 C CNN
	1    4850 1250
	1    0    0    -1  
$EndComp
$Comp
L Device:C C15
U 1 1
P 5100 1250
F 0 "C15" H 5100 1350 50  0000 L CNN
F 1 "100nF" H 5100 1150 50  0000 L CNN
F 2 "Capacitors_SMD:C_0603_HandSoldering" H 5138 1100 50  0001 C CNN
F 3 "~" H 5100 1250 50  0001 C CNN
	1    5100 1250
	1    0    0    -1  
$EndComp
$Comp
L Device:C C16
U 1 1
P 5350 1250
F 0 "C16" H 5350 1350 50  0000 L CNN
F 1 "100nF" H 5350 1150 50  0000 L CNN
F 2 "Capacitors_SMD:C_0603_HandSoldering" H 5388 1100 50  0001 C CNN
F 3 "~" H 5350 1250 50  0001 C CNN
	1    5350 1250
	1    0    0    -1  
$EndComp
$Comp
L Device:C C17
U 1 1
P 5600 1250
F 0 "C17" H 5600 1350 50  0000 L CNN
F 1 "100nF" H 5600 1150 50  0000 L CNN
F 2 "Capacitors_SMD:C_0603_HandSoldering" H 5638 1100 50  0001 C CNN
F 3 "~" H 5600 1250 50  0001 C CNN
	1    5600 1250
	1    0    0    -1  
$EndComp
$Comp
L Device:C C18
U 1 1
P 5850 1250
F 0 "C18" H 5850 1350 50  0000 L CNN
F 1 "100nF" H 5850 1150 50  0000 L CNN
F 2 "Capacitors_SMD:C_0603_HandSoldering" H 5888 1100 50  0001 C CNN
F 3 "~" H 5850 1250 50  0001 C CNN
	1    5850 1250
	1    0    0    -1  
$EndComp
$Comp
L Device:C C19
U 1 1
P 6100 1250
F 0 "C19" H 6100 1350 50  0000 L CNN
F 1 "100nF" H 6100 1150 50  0000 L CNN
F 2 "Capacitors_SMD:C_0603_HandSoldering" H 6138 1100 50  0001 C CNN
F 3 "~" H 6100 1250 50  0001 C CNN
	1    6100 1250
	1    0    0    -1  
$EndComp
$Comp
L Device:C C20
U 1 1
P 6350 1250
F 0 "C20" H 6350 1350 50  0000 L CNN
F 1 "100nF" H 6350 1150 50  0000 L CNN
F 2 "Capacitors_SMD:C_0603_HandSoldering" H 6388 1100 50  0001 C CNN
F 3 "~" H 6350 1250 50  0001 C CNN
	1    6350 1250
	1    0    0    -1  
$EndComp
$Comp
L Device:C C21
U 1 1
P 6600 1250
F 0 "C21" H 6600 1350 50  0000 L CNN
F 1 "100nF" H 6600 1150 50  0000 L CNN
F 2 "Capacitors_SMD:C_0603_HandSoldering" H 6638 1100 50  0001 C CNN
F 3 "~" H 6600 1250 50  0001 C CNN
	1    6600 1250
	1    0    0    -1  
$EndComp
$Comp
L Device:C C22
U 1 1
P 6850 1250
F 0 "C22" H 6850 1350 50  0000 L CNN
F 1 "100nF" H 6850 1150 50  0000 L CNN
F 2 "Capacitors_SMD:C_0603_HandSoldering" H 6888 1100 50  0001 C CNN
F 3 "~" H 6850 1250 50  0001 C CNN
	1    6850 1250
	1    0    0    -1  
$EndComp
$Comp
L Device:C C23
U 1 1
P 7100 1250
F 0 "C23" H 7100 1350 50  0000 L CNN
F 1 "100nF" H 7100 1150 50  0000 L CNN
F 2 "Capacitors_SMD:C_0603_HandSoldering" H 7138 1100 50  0001 C CNN
F 3 "~" H 7100 1250 50  0001 C CNN
	1    7100 1250
	1    0    0    -1  
$EndComp
$Comp
L Device:C C24
U 1 1
P 7350 1250
F 0 "C24" H 7350 1350 50  0000 L CNN
F 1 "100nF" H 7350 1150 50  0000 L CNN
F 2 "Capacitors_SMD:C_0603_HandSoldering" H 7388 1100 50  0001 C CNN
F 3 "~" H 7350 1250 50  0001 C CNN
	1    7350 1250
	1    0    0    -1  
$EndComp
$Comp
L Device:C C25
U 1 1
P 7600 1250
F 0 "C25" H 7600 1350 50  0000 L CNN
F 1 "100nF" H 7600 1150 50  0000 L CNN
F 2 "Capacitors_SMD:C_0603_HandSoldering" H 7638 1100 50  0001 C CNN
F 3 "~" H 7600 1250 50  0001 C CNN
	1    7600 1250
	1    0    0    -1  
$EndComp
$Comp
L Device:C C26
U 1 1
P 7850 1250
F 0 "C26" H 7850 1350 50  0000 L CNN
F 1 "100nF" H 7850 1150 50  0000 L CNN
F 2 "Capacitors_SMD:C_0603_HandSoldering" H 7888 1100 50  0001 C CNN
F 3 "~" H 7850 1250 50  0001 C CNN
	1    7850 1250
	1    0    0    -1  
$EndComp
$Comp
L Device:C C27
U 1 1
P 8100 1250
F 0 "C27" H 8100 1350 50  0000 L CNN
F 1 "100nF" H 8100 1150 50  0000 L CNN
F 2 "Capacitors_SMD:C_0603_HandSoldering" H 8138 1100 50  0001 C CNN
F 3 "~" H 8100 1250 50  0001 C CNN
	1    8100 1250
	1    0    0    -1  
$EndComp
Wire Wire Line
	8100 1400 8100 1500
Wire Wire Line
	8100 1500 7850 1500
Connection ~ 2850 1500
Wire Wire Line
	3100 1400 3100 1500
Connection ~ 3100 1500
Wire Wire Line
	3100 1500 2850 1500
Wire Wire Line
	2850 1000 3100 1000
Wire Wire Line
	8100 1000 8100 1100
Connection ~ 2850 1000
Wire Wire Line
	7850 1100 7850 1000
Connection ~ 7850 1000
Wire Wire Line
	7850 1000 8100 1000
Wire Wire Line
	7600 1100 7600 1000
Connection ~ 7600 1000
Wire Wire Line
	7600 1000 7850 1000
Wire Wire Line
	7350 1000 7350 1100
Connection ~ 7350 1000
Wire Wire Line
	7350 1000 7600 1000
Wire Wire Line
	7100 1100 7100 1000
Connection ~ 7100 1000
Wire Wire Line
	7100 1000 7350 1000
Wire Wire Line
	6850 1000 6850 1100
Connection ~ 6850 1000
Wire Wire Line
	6850 1000 7100 1000
Wire Wire Line
	6600 1100 6600 1000
Connection ~ 6600 1000
Wire Wire Line
	6600 1000 6850 1000
Wire Wire Line
	6350 1000 6350 1100
Connection ~ 6350 1000
Wire Wire Line
	6350 1000 6600 1000
Wire Wire Line
	6100 1100 6100 1000
Connection ~ 6100 1000
Wire Wire Line
	6100 1000 6350 1000
Wire Wire Line
	5850 1000 5850 1100
Connection ~ 5850 1000
Wire Wire Line
	5850 1000 6100 1000
Wire Wire Line
	5600 1100 5600 1000
Connection ~ 5600 1000
Wire Wire Line
	5600 1000 5850 1000
Wire Wire Line
	5350 1000 5350 1100
Connection ~ 5350 1000
Wire Wire Line
	5350 1000 5600 1000
Wire Wire Line
	5100 1100 5100 1000
Connection ~ 5100 1000
Wire Wire Line
	5100 1000 5350 1000
Wire Wire Line
	4850 1000 4850 1100
Connection ~ 4850 1000
Wire Wire Line
	4850 1000 5100 1000
Wire Wire Line
	4600 1100 4600 1000
Connection ~ 4600 1000
Wire Wire Line
	4600 1000 4850 1000
Wire Wire Line
	4350 1000 4350 1100
Connection ~ 4350 1000
Wire Wire Line
	4350 1000 4600 1000
Wire Wire Line
	4100 1100 4100 1000
Connection ~ 4100 1000
Wire Wire Line
	4100 1000 4350 1000
Wire Wire Line
	3850 1000 3850 1100
Connection ~ 3850 1000
Wire Wire Line
	3850 1000 4100 1000
Wire Wire Line
	3600 1100 3600 1000
Connection ~ 3600 1000
Wire Wire Line
	3600 1000 3850 1000
Wire Wire Line
	3350 1000 3350 1100
Connection ~ 3350 1000
Wire Wire Line
	3350 1000 3600 1000
Wire Wire Line
	3100 1100 3100 1000
Connection ~ 3100 1000
Wire Wire Line
	3100 1000 3350 1000
Wire Wire Line
	3350 1400 3350 1500
Connection ~ 3350 1500
Wire Wire Line
	3350 1500 3100 1500
Wire Wire Line
	3600 1500 3600 1400
Connection ~ 3600 1500
Wire Wire Line
	3600 1500 3350 1500
Wire Wire Line
	3850 1400 3850 1500
Connection ~ 3850 1500
Wire Wire Line
	3850 1500 3600 1500
Wire Wire Line
	4100 1500 4100 1400
Connection ~ 4100 1500
Wire Wire Line
	4100 1500 3850 1500
Wire Wire Line
	4350 1400 4350 1500
Connection ~ 4350 1500
Wire Wire Line
	4350 1500 4100 1500
Wire Wire Line
	4600 1500 4600 1400
Connection ~ 4600 1500
Wire Wire Line
	4600 1500 4350 1500
Wire Wire Line
	4850 1400 4850 1500
Connection ~ 4850 1500
Wire Wire Line
	4850 1500 4600 1500
Wire Wire Line
	5100 1500 5100 1400
Connection ~ 5100 1500
Wire Wire Line
	5100 1500 4850 1500
Wire Wire Line
	5350 1400 5350 1500
Connection ~ 5350 1500
Wire Wire Line
	5350 1500 5100 1500
Wire Wire Line
	5600 1500 5600 1400
Wire Wire Line
	5850 1400 5850 1500
Wire Wire Line
	6100 1500 6100 1400
Wire Wire Line
	6350 1400 6350 1500
Wire Wire Line
	6600 1500 6600 1400
Connection ~ 5600 1500
Wire Wire Line
	5600 1500 5350 1500
Connection ~ 5850 1500
Wire Wire Line
	5850 1500 5600 1500
Connection ~ 6100 1500
Wire Wire Line
	6100 1500 5850 1500
Connection ~ 6350 1500
Wire Wire Line
	6350 1500 6100 1500
Connection ~ 6600 1500
Wire Wire Line
	6600 1500 6350 1500
Wire Wire Line
	7100 1500 7100 1400
Wire Wire Line
	7350 1400 7350 1500
Wire Wire Line
	7600 1500 7600 1400
Wire Wire Line
	7850 1400 7850 1500
Connection ~ 7100 1500
Connection ~ 7350 1500
Wire Wire Line
	7350 1500 7100 1500
Connection ~ 7600 1500
Wire Wire Line
	7600 1500 7350 1500
Connection ~ 7850 1500
Wire Wire Line
	7850 1500 7600 1500
Wire Wire Line
	6600 1500 6850 1500
Wire Wire Line
	6850 1400 6850 1500
Connection ~ 6850 1500
Wire Wire Line
	6850 1500 7100 1500
$Comp
L Device:R R1
U 1 1
P 4500 2100
AR Path="/5D2012FA" Ref="R1"  Part="1" 
AR Path="/5CA465A9/5D2012FA" Ref="R?"  Part="1" 
F 0 "R1" V 4575 2050 50  0000 L CNN
F 1 "150Ω" V 4400 2000 50  0000 L CNN
F 2 "Resistors_SMD:R_0603_HandSoldering" V 4430 2100 50  0001 C CNN
F 3 "~" H 4500 2100 50  0001 C CNN
	1    4500 2100
	0    -1   -1   0   
$EndComp
$Comp
L Device:LED LED1
U 1 1
P 4750 2350
F 0 "LED1" V 4833 2233 50  0000 R CNN
F 1 "PowerLED" V 4742 2233 50  0000 R CNN
F 2 "LEDs:LED_D5.0mm_FlatTop" H 4750 2350 50  0001 C CNN
F 3 "~" H 4750 2350 50  0001 C CNN
F 4 "RED" V 4651 2233 50  0000 R CNN "Colour"
	1    4750 2350
	0    -1   -1   0   
$EndComp
Wire Wire Line
	4750 2500 4750 2600
Wire Wire Line
	4750 2200 4750 2100
Wire Wire Line
	4750 2100 4650 2100
Wire Wire Line
	4150 2600 4750 2600
Connection ~ 4150 2600
Wire Wire Line
	4350 2100 4150 2100
Connection ~ 4150 2100
$EndSCHEMATC
